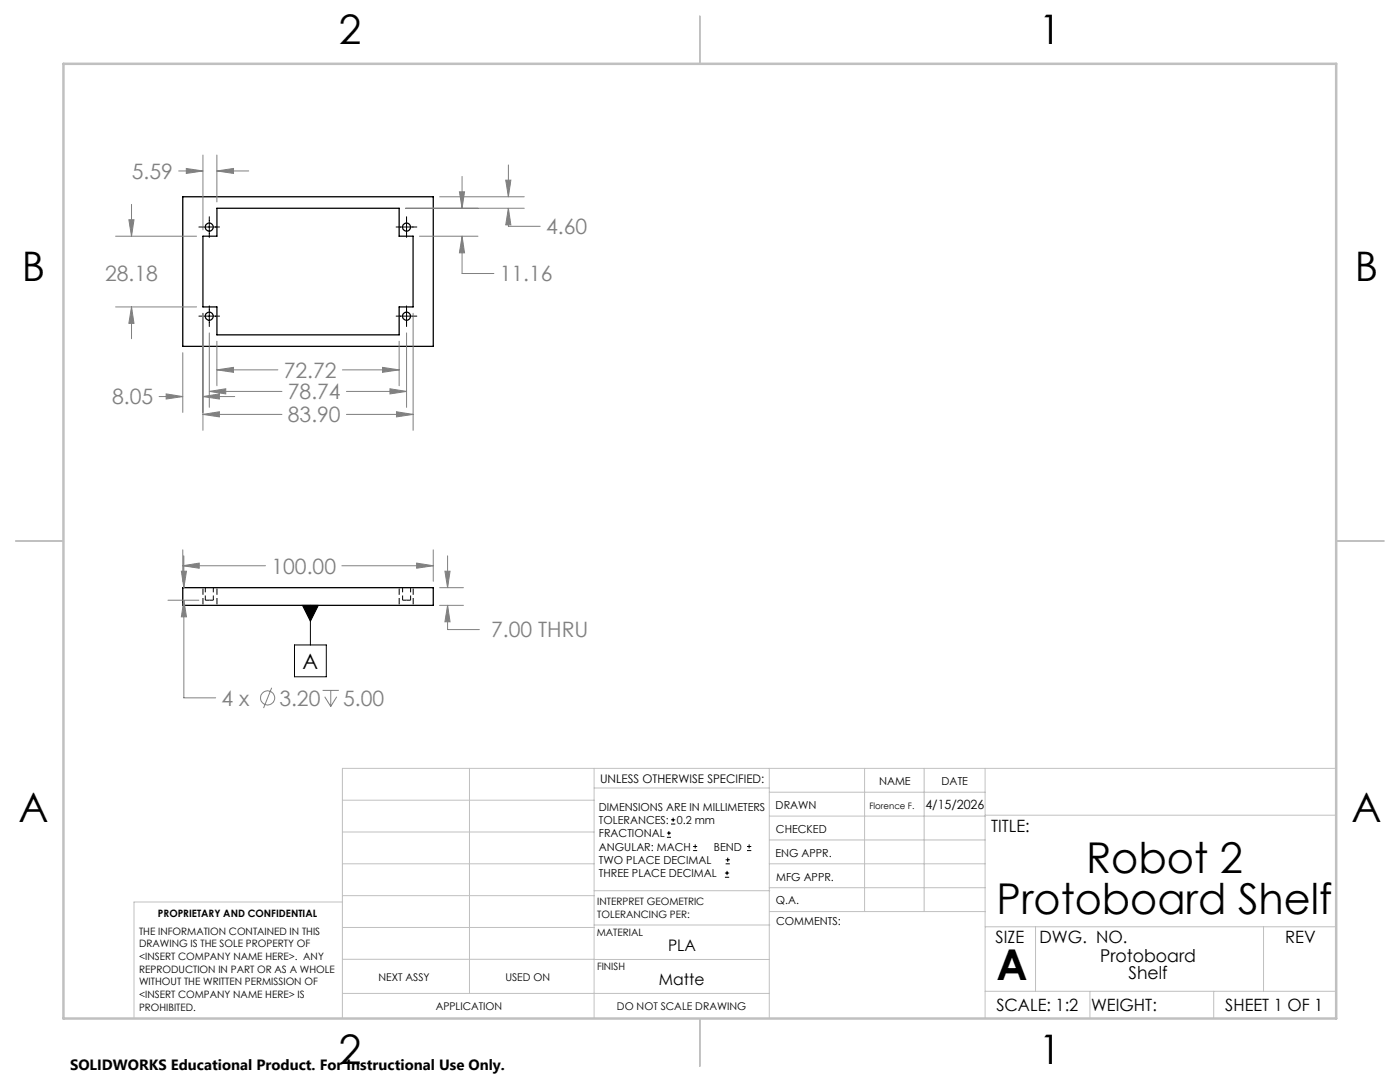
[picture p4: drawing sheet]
<svg xmlns="http://www.w3.org/2000/svg" width="279mm" height="216mm" viewBox="0 0 279 216" stroke-linecap="round" stroke-linejoin="round" font-family="sans-serif">
<g fill="none" stroke="#000" stroke-width=".25">
<path d="M36.5 39.3h50v29.8h-50zM43.3 41.6h36.4v5.5h2.7v14.1h-2.7v5.6h-36.4v-5.6h-2.8v-14.1h2.8zM36.5 117.3h50v3.5h-50z"/>
<circle cx="41.7" cy="45.3" r=".8"/>
<circle cx="81.1" cy="45.3" r=".8"/>
<circle cx="41.7" cy="63.1" r=".8"/>
<circle cx="81.1" cy="63.1" r=".8"/>
</g>
<path d="M40.5 120.8v-3.5M43.3 120.8v-3.5M79.7 120.8v-3.5M82.5 120.8v-3.5" fill="none" stroke="#000" stroke-width=".2" stroke-dasharray="1.3 .6" stroke-dashoffset="-.2" stroke-linecap="butt"/>
<path d="M41 119.8h.8M41.8 119.8h.8M80.3 119.8h.8M81.1 119.8h.8" fill="none" stroke="#000" stroke-width=".2" stroke-dasharray="1.3 .6" stroke-dashoffset=".4" stroke-linecap="butt"/>
<path d="M41 117.3v2.5M42.6 119.8v-2.5M80.3 117.3v2.5M81.9 119.8v-2.5" fill="none" stroke="#000" stroke-width=".2" stroke-dasharray="1.3 .6" stroke-dashoffset=".3" stroke-linecap="butt"/>
<g fill="none" stroke="#808080" stroke-width=".2">
<path d="M35.7 34.1h4.8M37.2 33.6l3.3 .5-3.3 .5zM40.5 30.9v15M43.3 34.1l3.3-.5v1zM43.3 30.9v9.4M43.3 34.1h6.3M87.7 39.3h16.9M91.7 38.3h1l-.5 3.3zM92.2 35.2v6.4M100.9 35.9h1.1l-.5 3.4zM101.5 32.9v6.4M23.1 47.1h16.1"/>
<path d="M25.7 43.9h1l-.5 3.2zM26.2 40.8v6.3M80.9 41.6h23.7M83.7 47.1h11.7M92.2 47.1l.5 3.3h-1zM92.2 47.1v7.5h6.4M101.5 41.6l.5 3.3h-1.1zM101.5 41.6v3.6h6.3M23.1 61.2h16.1M26.2 61.2l.5 3.3h-1zM26.2 61.2v6.4M31.7 79.1h4.8"/>
<path d="M33.2 78.6l3.3 .5-3.3 .5zM36.5 70.4v11.9M40.5 79.1l3.3-.5v1zM40.5 62.5v23.4M40.5 79.1h6.3M41.8 78.1l3.2-.5v1zM41.8 66.4v14.9M41.8 78.1h14.5M43.3 73.8l3.3-.5v1zM43.3 68.1v8.9M43.3 73.8h12.2M68.3 73.8h11.4"/>
<path d="M69.1 78.1h12M76.3 73.3l3.4 .5-3.4 .5zM77.8 77.6l3.3 .5-3.3 .5zM79.7 68.1v8.9M81.1 66.4v14.9M82.4 62.5v23.4M40.5 82.7l3.3-.5v1zM40.5 82.7h15.8M69.1 82.7h13.3M79.1 82.2l3.3 .5-3.3 .5zM33.5 119.8h6.2M36.2 114h1l-.5 3.3z"/>
<path d="M36.5 112.9l3.3-.5v1zM36.5 109.7v6.3M36.5 112.9h16.5M36.7 119.8l.5 3.3h-1zM36.7 119.8v19.4h6.3M36.7 110.9v6.4M68.2 112.9h18.3M83.1 112.4l3.4 .5-3.4 .5zM86.5 109.7v6.3M87.7 117.3h4.8M88.8 114h1l-.5 3.3zM89.3 110.9v6.4"/>
<path d="M54.2 137.2l-1.6 4.1M64.4 137.8h3.2M64.8 139l1.2 2M66 137.8v3.2M67.2 139l-1.2 2M87.7 120.8h4.8M89.3 120.8l.5 3.3h-1zM89.3 120.8v4.8h6.4"/>
<circle cx="53.4" cy="139.2" r="1.41"/>
</g>
<g fill="none" stroke="#000" stroke-width=".2">
<path d="M39.7 45.3h4.1M41.8 43.3v4.1M79.1 45.3h4.1M81.1 43.3v4.1M39.7 63.1h4.1M41.8 61v4.2M79.1 63.1h4.1M81.1 61v4.2M58.8 128.7h6.3v6.3h-6.3zM60.4 120.8h3.1l-1.6 3.2zM61.9 120.8v7.9M133.1 167.1h.8"/>
<path d="M133.1 166.2h.8M133.5 165.8v.9M133.9 164.4h.9M133.9 163.6h.9M134.3 163.2v.8M138.3 169.7h.8M138.3 168.9h.8M138.7 168.5v.8M144.7 175h.8M144.7 174.2h.8M144.8 172.4h.9M144.8 171.6h.9"/>
<path d="M145.1 173.8v.8M145.2 171.1v.9M149.1 169.7h.8M149.1 168.9h.8M149.5 168.5v.8"/>
</g>
<g fill="none" stroke="#c0c0c0" stroke-width=".2">
<path d="M68.3 159.7h50.3M93.7 153.3v44.9M118.6 153.3v49.9M118.6 157.2h34.9M153.5 153.3v49.9M153.5 158.1h43.1M172.5 153.3v28.6M184.4 153.3v28.6M196.6 153.3v49.9M266.7 153.3h-198.4v49.9M68.3 178.7h50.3M68.3 172.4h50.3"/>
<path d="M68.3 166h50.3M68.3 180h-41.6v23.2M118.6 177.7h35M153.5 167.6h43.1M153.5 162.8h43.1M153.5 172.4h43.1M153.5 177.1h43.1M196.6 162.7h70.1M68.3 198.2h85.2M68.3 191.4l85.2 .1M68.3 185.1h50.3M118.6 184.6h35"/>
<path d="M153.6 181.9h43M196.6 197.8h70.1M196.6 184.9h70.1M206.7 184.9v12.9M217.5 197.8v5.4M242.2 197.8v5.4M252.2 184.9v12.9"/>
</g>
<path d="M139.7 3.2v9.5M3.1 107.9h9.6M266.7 107.9h9.5M139.7 203.2v9.6" fill="none" stroke="#c0c0c0" stroke-width=".25"/>
<path d="M12.7 12.7h254v190.5h-254z" fill="none" stroke="#c0c0c0" stroke-width=".5"/>
<path d="M60.4 120.8h3.1l-1.6 3.2z" fill="#000"/>
<path d="M25.7 43.9h1l-.5 3.2zM26.2 61.2l.5 3.3h-1zM43.3 34.1l3.3-.5v1zM37.2 33.6l3.3 .5-3.3 .5zM41.8 78.1l3.2-.5v1zM77.8 77.6l3.3 .5-3.3 .5zM40.5 82.7l3.3-.5v1zM79.1 82.2l3.3 .5-3.3 .5zM43.3 73.8l3.3-.5v1zM76.3 73.3l3.4 .5-3.4 .5zM92.2 47.1l.5 3.3h-1zM91.7 38.3h1l-.5 3.3zM100.9 35.9h1.1l-.5 3.4zM101.5 41.6l.5 3.3h-1.1zM33.2 78.6l3.3 .5-3.3 .5zM40.5 79.1l3.3-.5v1zM88.8 114h1l-.5 3.3zM89.3 120.8l.5 3.3h-1zM36.5 112.9l3.3-.5v1zM83.1 112.4l3.4 .5-3.4 .5zM36.2 114h1l-.5 3.3zM36.7 119.8l.5 3.3h-1z" fill="#808080"/>
<g font-size="8.5">
<text x="216.7" y="174.2">Robot 2</text>
<text x="198.9" y="182.3">Protoboard Shelf</text>
<text x="198.9" y="195.5">A</text>
</g>
<g font-size="8.1">
<text x="67.6" y="8.9">2</text>
<text x="207.3" y="8.9">1</text>
<text x="4.4" y="56.1">B</text>
<text x="270.4" y="56.1">B</text>
<text x="3.7" y="164.1">A</text>
<text x="269.7" y="164.1">A</text>
<text x="67.6" y="212.4">2</text>
<text x="207.3" y="212.4">1</text>
</g>
<g font-size="4.2" fill="#808080">
<text x="26.3" y="35.7">5.59</text>
<text x="109" y="46.7">4.60</text>
<text x="21" y="56.2">28.18</text>
<text x="99.7" y="56.2">11.16</text>
<text x="56.6" y="75.4">72.72</text>
<text x="22.4" y="80.7">8.05</text>
<text x="57.4" y="79.7">78.74</text>
<text x="57.4" y="84.3">83.90</text>
<text x="54.2" y="114.5">100.00</text>
<text x="98" y="127.2">7.00 THRU</text>
<text x="44.2" y="140.8">4 x</text>
<text x="55.7" y="140.8">3.20</text>
<text x="68.5" y="140.8">5.00</text>
</g>
<text font-size="4.2" x="60.4" y="133.5">A</text>
<g font-size="3.5">
<text x="219.6" y="191.9">Protoboard</text>
<text x="225.2" y="195.4">Shelf</text>
</g>
<g font-size="3.4">
<text x="197.8" y="166">TITLE:</text>
<text x="198.7" y="188.1">SIZE</text>
<text x="207.5" y="188.1">DWG. NO.</text>
<text x="256.5" y="188.2">REV</text>
<text x="198.8" y="201.7">SCALE: 1:2</text>
<text x="217.7" y="201.8">WEIGHT:</text>
<text x="244.5" y="201.7">SHEET 1 OF 1</text>
</g>
<g font-size="3.2">
<text x="133.3" y="189.8">PLA</text>
<text x="131.5" y="196.6">Matte</text>
</g>
<text font-size="3" x="14" y="213.5">SOLIDWORKS Educational Product. For Instructional Use Only.</text>
<text font-size="2.5" x="184.7" y="161.4">4/15/2026</text>
<text font-size="2.4" x="119.8" y="156.2">UNLESS OTHERWISE SPECIFIED:</text>
<g font-size="2.2">
<text x="119.5" y="161.8">DIMENSIONS ARE IN MILLIMETERS</text>
<text x="154.8" y="161.4">DRAWN</text>
<text x="175.4" y="156.6">NAME</text>
<text x="187.9" y="156.7">DATE</text>
<text x="119.5" y="167.1">FRACTIONAL</text>
<text x="119.5" y="164.4">TOLERANCES:</text>
<text x="135.1" y="164.4">0.2 mm</text>
<text x="154.9" y="166.3">CHECKED</text>
<text x="119.5" y="169.7">ANGULAR: MACH</text>
<text x="119.5" y="172.4">TWO PLACE DECIMAL</text>
<text x="142.5" y="169.7">BEND</text>
<text x="154.8" y="170.9">ENG APPR.</text>
<text x="119.5" y="175">THREE PLACE DECIMAL</text>
<text x="154.9" y="175.7">MFG APPR.</text>
<text x="154.9" y="180.4">Q.A.</text>
<text x="154.9" y="184.6">COMMENTS:</text>
</g>
<g font-size="2.1">
<text x="75.5" y="195.7">NEXT ASSY</text>
<text x="100.9" y="195.7">USED ON</text>
<text x="86.9" y="201.5">APPLICATION</text>
<text x="123.1" y="201.6">DO NOT SCALE DRAWING</text>
</g>
<g font-size="2">
<text x="31.5" y="182.9">PROPRIETARY AND CONFIDENTIAL</text>
<text x="119.2" y="180.6">INTERPRET GEOMETRIC</text>
<text x="119.2" y="183.1">TOLERANCING PER:</text>
<text x="27.8" y="186.5">THE INFORMATION CONTAINED IN THIS</text>
<text x="27.8" y="189">DRAWING IS THE SOLE PROPERTY OF</text>
<text x="27.8" y="191.6">&lt;INSERT COMPANY NAME HERE&gt;. ANY</text>
<text x="119.1" y="186.7">MATERIAL</text>
<text x="27.8" y="194.1">REPRODUCTION IN PART OR AS A WHOLE</text>
<text x="27.8" y="196.6">WITHOUT THE WRITTEN PERMISSION OF</text>
<text x="119.1" y="193.5">FINISH</text>
<text x="27.8" y="199.1">&lt;INSERT COMPANY NAME HERE&gt; IS</text>
<text x="27.8" y="201.7">PROHIBITED.</text>
</g>
<text font-size="1.8" x="173.5" y="161.5">Florence F.</text>
</svg>
